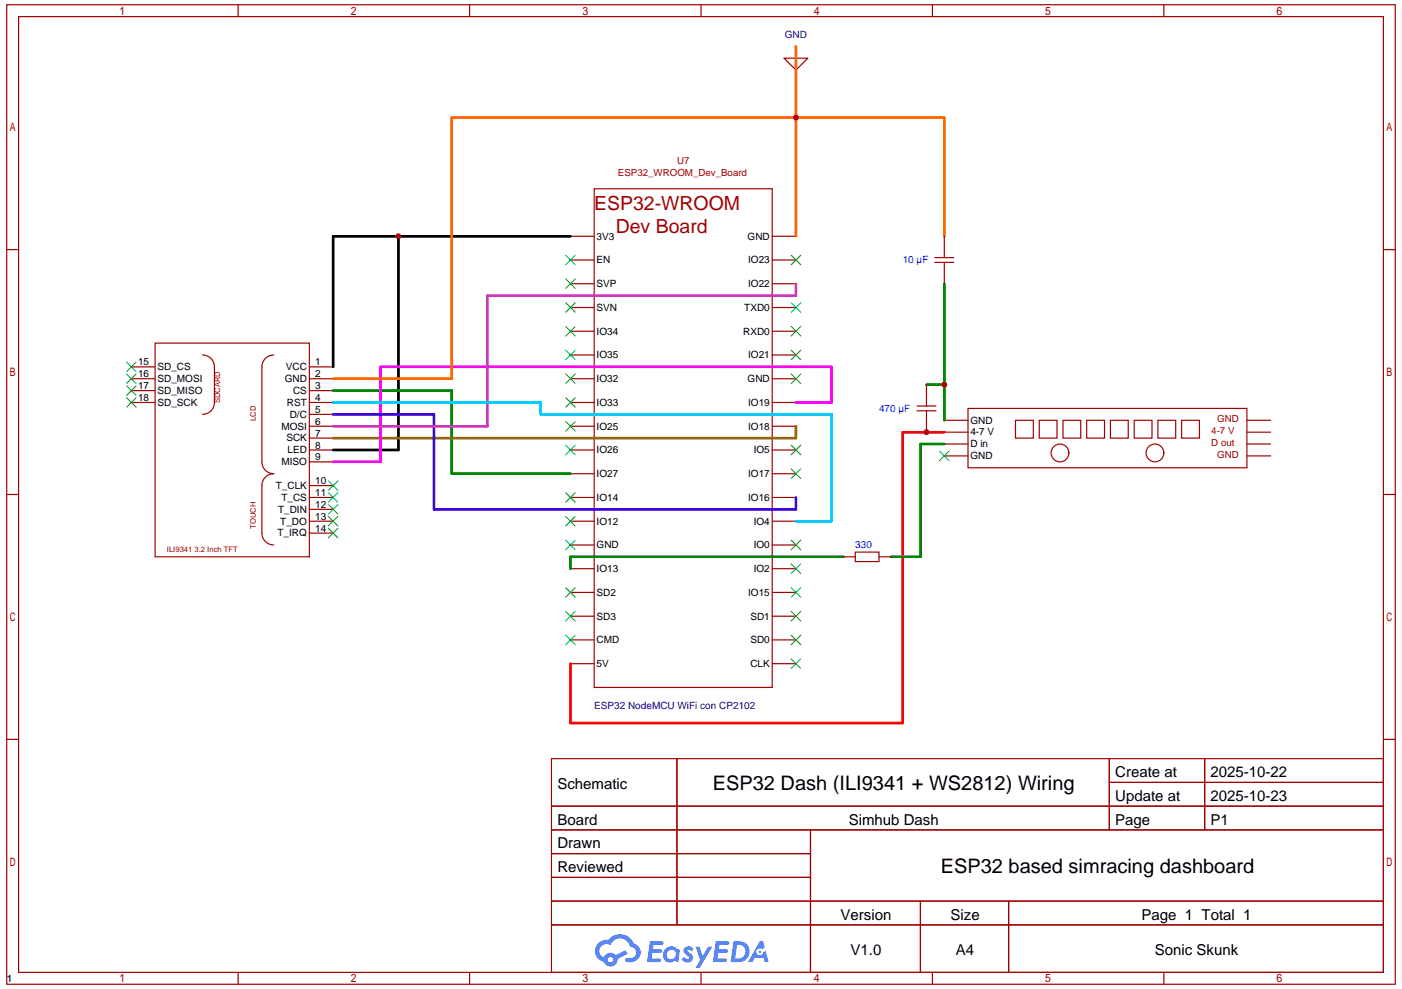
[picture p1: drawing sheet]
<svg xmlns="http://www.w3.org/2000/svg" width="297mm" height="210mm" viewBox="0 0 297 210" stroke-linecap="round" stroke-linejoin="round" font-family="sans-serif">
<g fill="none" stroke="#a10000" stroke-width=".25">
<path d="M1.4 1h294.4v207.5h-294.4zM3.9 3.5h289.3v202.5h-289.3zM50.5 1v2.5M99.5 1v2.5M148.6 1v2.5M197.6 1v2.5M246.7 1v2.5M1.4 52.9h2.5M293.2 52.9h2.6M1.4 104.8h2.5M293.2 104.8h2.6M1.4 156.7h2.5"/>
<path d="M293.2 156.7h2.6M116.9 160.7h176.3v45.3h-176.3zM116.9 170.8h176.3M116.9 175.8h176.3M143.5 160.7v35.3M171.8 175.8v30.2M235.1 160.7v15.1M235.1 165.8h58.1M255.4 160.7v15.1M116.9 180.9h54.9M116.9 190.9h176.3M116.9 185.9h54.9"/>
<path d="M116.9 196h176.3M195.1 190.9v15.1M213.8 190.9v15.1M50.5 206v2.5M99.5 206v2.5M148.6 206v2.5M197.6 206v2.5M246.7 206v2.5"/>
</g>
<g fill="#5487ff">
<path d="M145.2 200.8a1.29 1.29 0 0 1 1.8 .2l-.4 .7a.54 .54 0 0 0-.9-.3l.1 .2a1.27 1.27 0 0 1 .8 2 1.52 1.52 0 0 1-2.2-.3l.6-.6 .7 .5a.31 .31 0 0 0 .4-.3 .31 .31 0 0 0-.3-.3 1.11 1.11 0 0 1-.6-1.8z"/>
<path d="M147.4 200.6h.9l.6 1.9 1.2-1.9h.9l-2.7 4.5h-.9l1-1.7z"/>
<path d="M137.8 199.4h1.6a1.3 1.3 0 0 1 1.2 .2 .39 .39 0 0 1-.3 .6h-1.8l-.1 .9h1.6a.39 .39 0 0 1 .4 .5 .39 .39 0 0 1-.5 .3h-1.6l-.2 1.2h1.4a.45 .45 0 0 1 .5 .1 .45 .45 0 0 1 .1 .5l-.4 .2h-2.6z"/>
<path d="M151.7 199.4h1.6a1.31 1.31 0 0 1 1.3 .2 .39 .39 0 0 1-.4 .6h-1.7l-.1 .9h1.6a.39 .39 0 0 1 .3 .5 .39 .39 0 0 1-.4 .3h-1.6l-.2 1.2h1.3a.45 .45 0 0 1 .5 .1 .45 .45 0 0 1 .2 .5l-.4 .2h-2.6z"/>
<path d="M161 199.4h.8l.3 1.4-.6 .3a.75 .75 0 0 0-1.1 .3 .75 .75 0 0 0 .5 1 .75 .75 0 0 0 .9-.6l.5-.3 .6 2.4h-.8l-.3-1h-1.8l-.5 1h-.9z"/>
<path d="M155.5 199.4l-.6 4.5h1.4a2.25 2.25 0 0 0 2.6-2.3 2.25 2.25 0 0 0-2.7-2.2zM156.2 200.2a1.49 1.49 0 0 1 1.8 1.5 1.49 1.49 0 0 1-1.9 1.4h-.3z"/>
<path d="M140.9 201.2a1.58 1.58 0 0 0-.2 2.1 1.58 1.58 0 0 0 2.1 .4l.2-.2 .8 .4 .3-2.5-.2-.3h-.4a1.58 1.58 0 0 0-2.6 .1zM141.6 201.6a.97 .97 0 0 1 1.6 .4 .97 .97 0 0 1-1 1.2 .93 .93 0 0 1-.9-.6 .93 .93 0 0 1 .3-1z"/>
<path d="M126.8 199.8a2.34 2.34 0 0 0 1.2 4 1.53 1.53 0 0 0 1.7 1 1.53 1.53 0 0 0 1.2-1.6l2.2-1.1-.5-.8-2.1 1.1a1.56 1.56 0 0 0-2.5 .4 1.48 1.48 0 0 1-.8-2 1.48 1.48 0 0 1 2.2-.5 2.21 2.21 0 0 1 2.3-1.4 2.21 2.21 0 0 1 1.9 1.8 1.15 1.15 0 0 1 1.3 1 1.15 1.15 0 0 1-1.1 1.3h-.7a.46 .46 0 0 0-.6 .3 .46 .46 0 0 0 .5 .6 2.15 2.15 0 0 0 2.5-1 2.15 2.15 0 0 0-.4-2.6l-.8-.4a3.2 3.2 0 0 0-5.4-.8l-1.1 .1zM128.8 203.3a.6 .6 0 0 1 1.2 0 .6 .6 0 0 1-1.2 0z"/>
<circle cx="161.1" cy="201.7" r=".28"/>
</g>
<g fill="none" stroke="#a10000" stroke-width=".25">
<path d="M166.2 12.3h5l-2.5 2.5zM168.7 9.8v2.5M125.9 40h37.8v105.7h-37.8zM120.9 50.1h5M120.9 55.1h5M163.7 50.1h5M163.7 55.1h5M198.1 54.6h4.1M198.1 55.6h4.1M200.2 50.1v4.5M200.2 55.6v4.5M27.8 77.7h5.1"/>
<path d="M32.9 72.7h32.7v45.3h-32.7zM42.9 75.2a2.51 2.51 0 0 1 2.6 2.5v7.6a2.51 2.51 0 0 1-2.6 2.5M58 75.2a2.51 2.51 0 0 0-2.5 2.5v20.2a2.51 2.51 0 0 0 2.5 2.5 2.51 2.51 0 0 0-2.5 2.5v10.1a2.51 2.51 0 0 0 2.5 2.5M65.6 77.7h5M120.9 60.1h5M120.9 65.2h5M120.9 70.2h5M120.9 75.2h5M163.7 60.1h5M163.7 65.2h5M163.7 70.2h5M163.7 75.2h5"/>
<path d="M27.8 80.2h5.1M27.8 85.3h5.1M27.8 82.8h5.1M65.6 80.2h5M65.6 85.3h5M65.6 90.3h5M65.6 95.3h5M65.6 97.9h5M65.6 92.8h5M65.6 87.8h5M65.6 82.8h5M120.9 80.2h5"/>
<path d="M120.9 85.3h5M120.9 90.3h5M120.9 95.3h5M163.7 80.2h5M163.7 85.3h5M163.7 90.3h5M163.7 95.3h5M194.4 86h4M194.4 87h4M196.4 81.5v4.5M196.4 87v4.6M200.2 89.1h5"/>
<path d="M200.2 91.6h5M200.2 94.1h5M200.2 96.6h5M205.2 86.5h59.1v12.6h-59.1zM215.3 89.1h3.7v3.7h-3.7zM220.3 89.1h3.8v3.7h-3.8zM225.3 89.1h3.8v3.7h-3.8zM230.3 89.1h3.8v3.7h-3.8zM235.4 89.1h3.8v3.7h-3.8zM240.4 89.1h3.8v3.7h-3.8zM245.4 89.1h3.8v3.7h-3.8zM250.5 89.1h3.7v3.7h-3.7z"/>
<path d="M264.3 89.1h5M264.3 91.6h5M264.3 94.1h5M264.3 96.6h5M65.6 105.4h5M65.6 110.4h5M65.6 113h5M65.6 107.9h5M65.6 102.9h5M120.9 100.4h5M120.9 105.4h5M120.9 110.4h5"/>
<path d="M120.9 115.5h5M163.7 100.4h5M163.7 105.4h5M163.7 110.4h5M163.7 115.5h5M178.8 118h2.5M181.3 117h5v2h-5zM186.3 118h2.5M120.9 120.5h5M120.9 125.5h5M120.9 130.6h5M120.9 135.6h5"/>
<path d="M163.7 120.5h5M163.7 125.5h5M163.7 130.6h5M163.7 135.6h5M120.9 140.6h5M163.7 140.6h5"/>
<circle cx="224.7" cy="96" r="1.89"/>
<circle cx="244.8" cy="96" r="1.89"/>
</g>
<g fill="none" stroke="#3c3" stroke-width=".25">
<path d="M119.9 54.1l2 2M119.9 59.1l2 2M121.9 54.1l-2 2M121.9 59.1l-2 2M167.7 54.1l2 2M169.7 54.1l-2 2M26.8 79.2l2 2.1M26.8 76.7l2 2M28.8 79.2l-2 2.1M28.8 76.7l-2 2M119.9 64.1l2 2.1M119.9 69.2l2 2"/>
<path d="M119.9 74.2l2 2M119.9 79.2l2 2.1M121.9 64.1l-2 2.1M121.9 69.2l-2 2M121.9 74.2l-2 2M121.9 79.2l-2 2.1M167.7 74.2l2 2M167.7 69.2l2 2M167.7 64.1l2 2.1M167.7 79.2l2 2.1M169.7 74.2l-2 2M169.7 69.2l-2 2"/>
<path d="M169.7 64.1l-2 2.1M169.7 79.2l-2 2.1M26.8 84.3l2 2M26.8 81.8l2 2M28.8 84.3l-2 2M28.8 81.8l-2 2M119.9 84.3l2 2M119.9 89.3l2 2M119.9 94.3l2 2M121.9 84.3l-2 2M121.9 89.3l-2 2M121.9 94.3l-2 2"/>
<path d="M167.7 99.4l2 2M167.7 94.3l2 2M169.7 99.4l-2 2M169.7 94.3l-2 2M199.2 95.6l2 2M201.2 95.6l-2 2M69.6 111.9l2 2.1M69.6 109.4l2 2M69.6 106.9l2 2M69.6 104.4l2 2M69.6 101.9l2 2M71.6 104.4l-2 2"/>
<path d="M71.6 109.4l-2 2M71.6 111.9l-2 2.1M71.6 106.9l-2 2M71.6 101.9l-2 2M119.9 104.4l2 2M119.9 109.4l2 2M119.9 114.5l2 2M121.9 104.4l-2 2M121.9 109.4l-2 2M121.9 114.5l-2 2M167.7 114.5l2 2M167.7 119.5l2 2"/>
<path d="M169.7 114.5l-2 2M169.7 119.5l-2 2M119.9 124.5l2 2M119.9 129.6l2 2M119.9 134.6l2 2M121.9 124.5l-2 2M121.9 129.6l-2 2M121.9 134.6l-2 2M167.7 129.6l2 2M167.7 124.5l2 2M167.7 134.6l2 2M167.7 139.6l2 2"/>
<path d="M169.7 129.6l-2 2M169.7 124.5l-2 2M169.7 134.6l-2 2M169.7 139.6l-2 2"/>
</g>
<path d="M84.4 50.1v45.2h-13.8M120.9 50.1h-50.3v27.6" fill="none" stroke="#000" stroke-width=".5"/>
<path d="M200.2 60.1v29M70.6 82.8h25.2v17.6h25.1M196.4 81.5h3.8M200.2 94.1h-5.1v23.9h-6.3M178.8 118h-57.9v2.5" fill="none" stroke="#008700" stroke-width=".5"/>
<path d="M168.7 90.3v2.5h-98.1" fill="none" stroke="#960" stroke-width=".5"/>
<path d="M168.7 85.3h7.6v-7.6h-95.6v20.2h-10.1" fill="none" stroke="#f0f" stroke-width=".5"/>
<path d="M70.6 87.8h21.4v20.1h76.7v-2.5" fill="none" stroke="#30f" stroke-width=".5"/>
<path d="M200.2 91.6h-8.8v61.6h-70.5v-12.6" fill="none" stroke="#f00" stroke-width=".5"/>
<path d="M168.7 60.1v2.5h-65.4v27.7h-32.7" fill="none" stroke="#c3c" stroke-width=".5"/>
<path d="M168.7 9.8v40.3M200.2 50.1v-25.2h-104.4v55.3h-25.2" fill="none" stroke="#f60" stroke-width=".5"/>
<path d="M70.6 85.3h44v2.5h61.7v22.6h-7.6" fill="none" stroke="#0cf" stroke-width=".5"/>
<g fill="#c00">
<circle cx="84.4" cy="50.1" r=".63"/>
<circle cx="196.4" cy="91.6" r=".63"/>
<circle cx="200.2" cy="81.5" r=".63"/>
<circle cx="168.7" cy="24.9" r=".63"/>
</g>
<g font-size="4.2">
<text x="151.1" y="167.5">ESP32 Dash (ILI9341 + WS2812) Wiring</text>
<text x="199.4" y="185.1">ESP32 based simracing dashboard</text>
</g>
<g font-size="4.1" fill="#a00000">
<text x="125.9" y="44.4">ESP32-WROOM</text>
<text x="130.5" y="49.3">Dev Board</text>
</g>
<g font-size="3.2">
<text x="118.2" y="167.2">Schematic</text>
<text x="236.4" y="164.7">Create at</text>
<text x="256.6" y="164.7">2025-10-22</text>
<text x="236.4" y="169.7">Update at</text>
<text x="256.6" y="169.7">2025-10-23</text>
<text x="118.2" y="174.7">Board</text>
<text x="118.2" y="179.8">Drawn</text>
<text x="179.9" y="174.7">Simhub Dash</text>
<text x="236.4" y="174.7">Page</text>
<text x="256.6" y="174.7">P1</text>
<text x="118.2" y="184.8">Reviewed</text>
<text x="178.2" y="194.9">Version</text>
<text x="201.5" y="194.9">Size</text>
<text x="242" y="194.9">Page 1 Total 1</text>
<text x="180.3" y="202.4">V1.0</text>
<text x="202.6" y="202.4">A4</text>
<text x="244.8" y="202.4">Sonic Skunk</text>
</g>
<g font-size="2.1" fill="#000080">
<text x="166.4" y="8">GND</text>
<text x="125.9" y="150.2">ESP32 NodeMCU WiFi con CP2102</text>
<text x="1.4" y="208">1</text>
</g>
<g font-size="2.1" fill="#a00000">
<text x="143.6" y="34.8">U7</text>
<text x="131" y="37.3">ESP32_WROOM_Dev_Board</text>
<text x="258" y="89.5">GND</text>
<text x="256.8" y="92">4-7 V</text>
<text x="256.8" y="94.5">D out</text>
<text x="258" y="97.1">GND</text>
</g>
<g font-size="2.1">
<text x="126.5" y="50.8">3V3</text>
<text x="158.5" y="50.8">GND</text>
<text x="126.5" y="55.8">EN</text>
<text x="158.6" y="55.8">IO23</text>
<text x="126.5" y="60.8">SVP</text>
<text x="126.5" y="65.9">SVN</text>
<text x="157.8" y="65.9">TXD0</text>
<text x="158.6" y="60.8">IO22</text>
<text x="126.5" y="70.9">IO34</text>
<text x="157.5" y="70.9">RXD0</text>
<text x="29.3" y="77.4">15</text>
<text x="66.8" y="77.4">1</text>
<text x="126.5" y="75.9">IO35</text>
<text x="158.6" y="75.9">IO21</text>
<text x="29.3" y="82.5">17</text>
<text x="29.3" y="79.9">16</text>
<text x="33.4" y="83.5">SD_MISO</text>
<text x="33.4" y="81">SD_MOSI</text>
<text x="33.4" y="78.4">SD_CS</text>
<text x="60.4" y="81">GND</text>
<text x="60.6" y="78.4">VCC</text>
<text x="62.1" y="83.5">CS</text>
<text x="66.8" y="82.5">3</text>
<text x="66.8" y="79.9">2</text>
<text x="126.5" y="81">IO32</text>
<text x="158.5" y="81">GND</text>
<text x="29.3" y="85">18</text>
<text x="33.4" y="86">SD_SCK</text>
<text x="60.8" y="86">RST</text>
<text x="61.4" y="88.5">D/C</text>
<text x="66.8" y="87.5">5</text>
<text x="66.8" y="85">4</text>
<text x="126.5" y="86">IO33</text>
<text x="158.6" y="86">IO19</text>
<text x="205.7" y="89.8">GND</text>
<text x="59.7" y="91">MOSI</text>
<text x="60.7" y="93.5">SCK</text>
<text x="66.8" y="95">8</text>
<text x="66.8" y="92.5">7</text>
<text x="66.8" y="90">6</text>
<text x="126.5" y="91">IO25</text>
<text x="158.6" y="91">IO18</text>
<text x="205.7" y="92.3">4-7 V</text>
<text x="205.7" y="94.8">D in</text>
<text x="59.7" y="98.6">MISO</text>
<text x="60.9" y="96">LED</text>
<text x="66.8" y="97.6">9</text>
<text x="126.5" y="96">IO26</text>
<text x="126.5" y="101.1">IO27</text>
<text x="158.6" y="101.1">IO17</text>
<text x="159.8" y="96">IO5</text>
<text x="205.7" y="97.3">GND</text>
<text x="58.5" y="103.6">T_CLK</text>
<text x="59.7" y="106.1">T_CS</text>
<text x="66.8" y="107.6">12</text>
<text x="66.8" y="105.1">11</text>
<text x="66.8" y="102.6">10</text>
<text x="126.5" y="106.1">IO14</text>
<text x="158.6" y="106.1">IO16</text>
<text x="58.8" y="113.7">T_IRQ</text>
<text x="58.9" y="108.6">T_DIN</text>
<text x="59.4" y="111.1">T_DO</text>
<text x="66.8" y="112.6">14</text>
<text x="66.8" y="110.1">13</text>
<text x="126.5" y="111.1">IO12</text>
<text x="159.8" y="111.1">IO4</text>
<text x="126.5" y="116.2">GND</text>
<text x="159.8" y="116.2">IO0</text>
<text x="126.5" y="121.2">IO13</text>
<text x="159.8" y="121.2">IO2</text>
<text x="126.5" y="126.2">SD2</text>
<text x="126.5" y="131.3">SD3</text>
<text x="158.6" y="126.2">IO15</text>
<text x="159.1" y="131.3">SD1</text>
<text x="126.5" y="136.3">CMD</text>
<text x="159.1" y="136.3">SD0</text>
<text x="126.5" y="141.3">5V</text>
<text x="159.1" y="141.3">CLK</text>
</g>
<g font-size="2.1" fill="#00f">
<text x="191.4" y="55.8">10 µF</text>
<text x="186.3" y="87.3">470 µF</text>
<text x="181.3" y="116.2">330</text>
</g>
<g font-size="1.6" fill="#a00000">
<text x="46.7" y="85.5" transform="rotate(-90 46.7 85.5)">SDCARD</text>
<text x="54.2" y="89.2" transform="rotate(-90 54.2 89.2)">LCD</text>
<text x="54.2" y="112" transform="rotate(-90 54.2 112)">TOUCH</text>
<text x="35.4" y="116.9">ILI9341 3.2 Inch TFT</text>
</g>
</svg>
